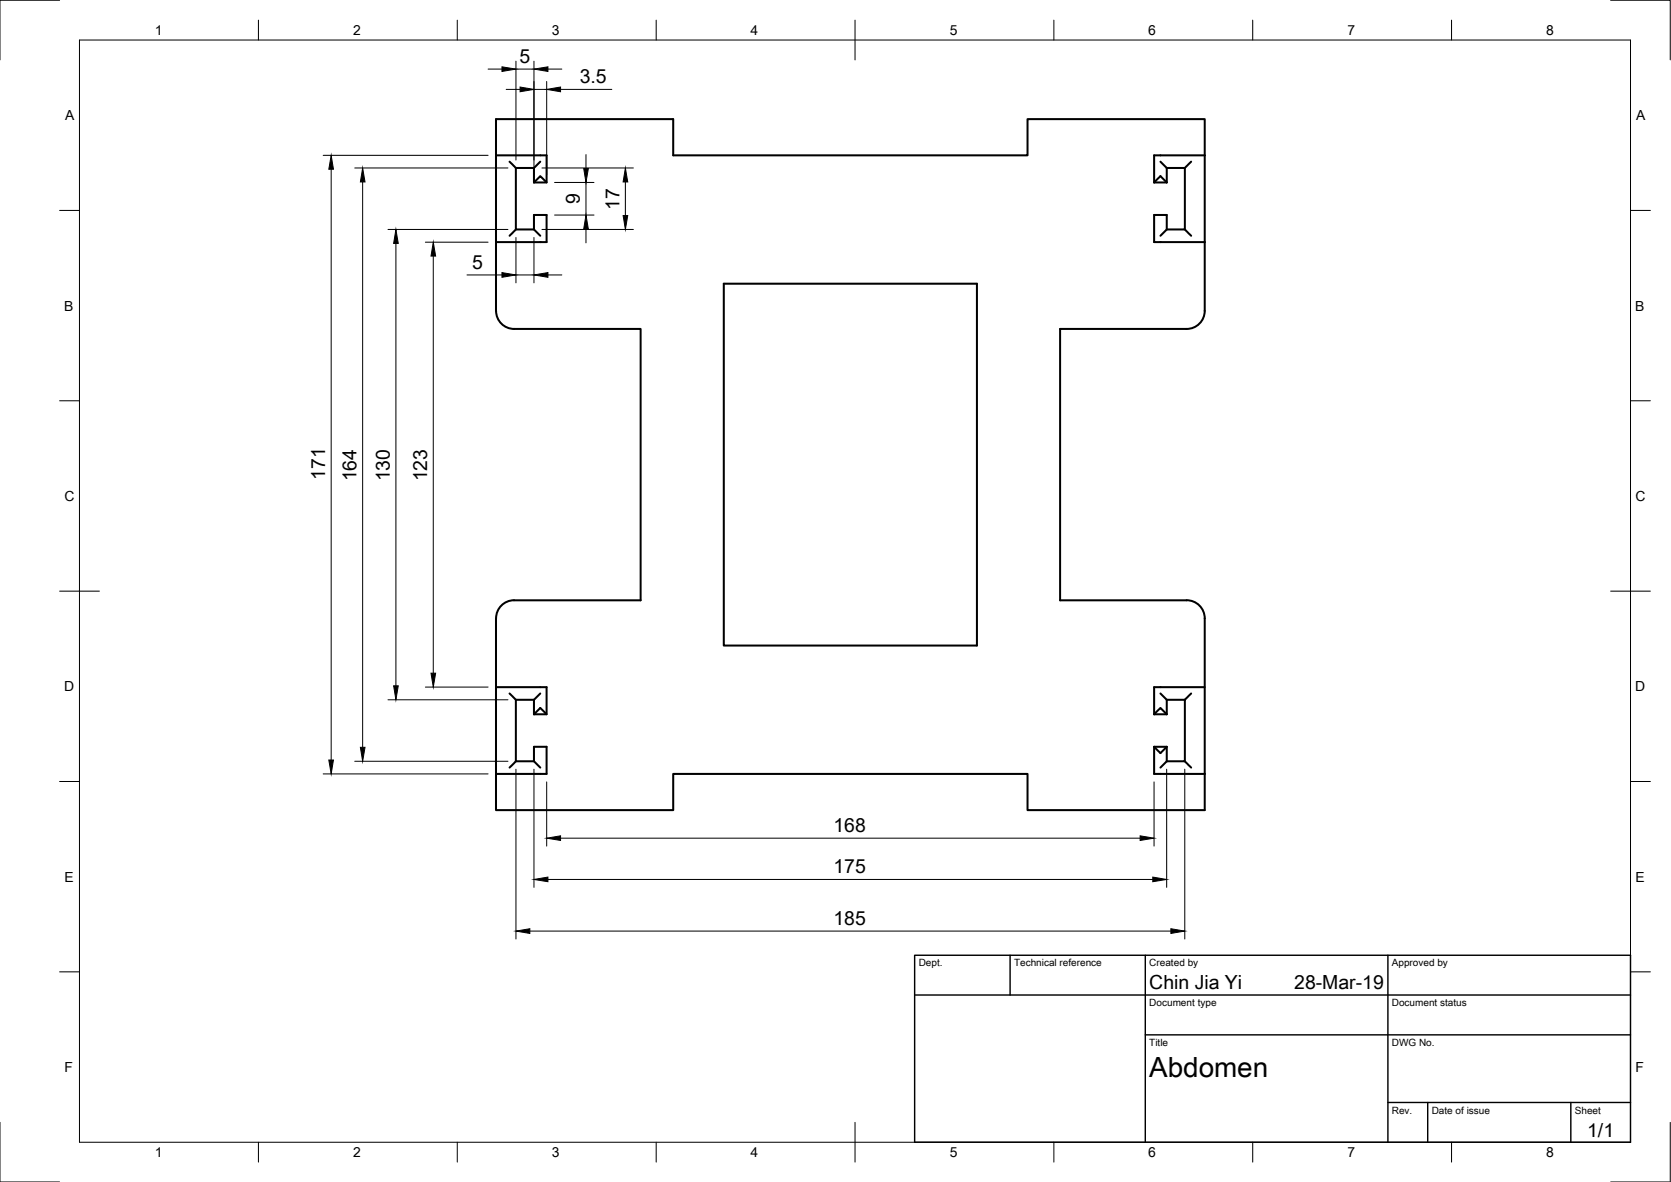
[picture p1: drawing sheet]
<svg xmlns="http://www.w3.org/2000/svg" width="420mm" height="297mm" viewBox="0 0 420 297" stroke-linecap="round" stroke-linejoin="round" font-family="sans-serif">
<!-- layer: Visible -->
<g fill="none" stroke="#000" stroke-width=".51">
<path d="M124.7 39h12.7v6.9h-3.1M302.9 39h-12.7v6.9M302.9 39v-9.1h-44.5v9.1h-89.1v-9.1h-44.6v48.2a4.5 4.5 0 0 0 4.6 4.6M302.9 39v39.1a4.5 4.5 0 0 1-4.5 4.6M128.1 40.6l1.6 1.6M129.7 57.7l-1.6 1.6M134.3 42.2h-4.6v15.5h4.6v-3.7h3.1v6.8h-12.7M134.3 57.7l1.5 1.6M134.3 45.9l1.5-1.6 1.6 1.6M134.3 42.2v3.7M135.8 40.6l-1.5 1.6M290.2 45.9l1.6-1.6 1.6 1.6"/>
<path d="M290.2 45.9h3.2M291.8 40.6l1.6 1.6M293.4 42.2h4.5v15.5h-4.5M293.4 57.7v-3.7h-3.2v6.8h12.7M293.4 57.7l-1.6 1.6M293.4 42.2v3.7M297.9 57.7l1.6 1.6M299.5 40.6l-1.6 1.6M182 71.3h63.6v90.9h-63.6zM129.3 82.7h31.8v68.2h-31.8M298.4 82.7h-31.8v68.2h31.8M129.3 150.8a4.5 4.5 0 0 0-4.6 4.6v39.1"/>
<path d="M298.4 150.8a4.5 4.5 0 0 1 4.5 4.6v39.1M124.7 172.7h12.7v6.8h-3.1M128.1 174.3l1.6 1.6M134.3 175.9h-4.6v15.4h4.6v-3.6h3.1v6.8h-12.7M134.3 179.5l1.5-1.6 1.6 1.6M134.3 175.9v3.6M135.8 174.3l-1.5 1.6M290.2 179.5l1.6-1.6 1.6 1.6M290.2 179.5h3.2M291.8 174.3l1.6 1.6M293.4 175.9v3.6M293.4 175.9h4.5"/>
<path d="M297.9 175.9v15.4h-4.5M299.5 174.3l-1.6 1.6M302.9 172.7h-12.7v6.8M124.7 194.5v9.1h44.6v-9.1h89.1v9.1h44.5v-9.1M129.7 191.3l-1.6 1.6M134.3 191.3l1.5 1.6M290.2 187.7v6.8h12.7M290.2 187.7l1.6 1.6 1.6-1.6M290.2 187.7h3.2M293.4 191.3l-1.6 1.6M293.4 187.7v3.6M297.9 191.3l1.6 1.6"/>
</g>
<!-- layer: Border -->
<g fill="none" stroke="#000" stroke-width=".25">
<path d="M15 .1h-15v15M20 10.1h390v276.9h-390zM65 5.1v5M115 5.1v5M165 5.1v5M215 5.1v10M265 5.1v5M315 5.1v5M365 5.1v5M405 .1h15v15M15 52.9h5M410 52.9h5"/>
<path d="M15 100.7h5M410 100.7h5M15 148.6h10M405 148.6h10M15 196.4h5M410 196.4h5M15 244.2h5M410 244.2h5M0 282.1v14.9h15M65 287v5M115 287v5M165 287v5"/>
<path d="M215 282.1v9.9M265 287v5M315 287v5M365 287v5M420 282.1v14.9h-15"/>
</g>
<!-- layer: TitleBlock -->
<path d="M230 240.1h180v46.9h-180zM230 250h180M254 240.1v9.9M288 240.1v46.9M349 240.1v46.9M288 260.1h122M349 277.1h61M359 277.1v9.9M395 277.1v9.9" fill="none" stroke="#000" stroke-width=".36"/>
<!-- layer: Dimensions -->
<g fill="none" stroke="#000" stroke-width=".25">
<path d="M122.7 17.4h3.5M129.7 15.4v24.8M129.7 17.4h4.6M134.3 15.4v28.5M137.8 17.4h3.5M81.3 39h41.4M127.3 22.5h3.5M134.3 22.5h3.2M137.5 20.5v23.4M140.9 22.5h12.9M147.3 38.8v3.6M83.3 42.5v148.5"/>
<path d="M89.2 42.2h38.5M91.2 45.7v142.1M97.6 57.7h30.1M129.7 59.7v11.4M134.3 59.7v11.4M136.3 57.7h23M136.3 42.2h23M139.4 45.9h10M139.4 54h10M147.3 45.9v8.1M147.3 57.5v3.5M157.2 45.7v8.5"/>
<path d="M99.5 61.2v111.1M107 60.9h15.7M108.9 64.4v104.8M117.4 69.1h8.8M129.7 69.1h4.6M137.8 69.1h3.5M97.6 175.9h30.1M107 172.7h15.7M81.3 194.5h41.4M89.2 191.3h38.5M129.7 193.3v42.7M134.3 193.3v29.7"/>
<path d="M137.5 196.5v16.1M290.2 196.5v16.1M293.3 193.3v29.7M297.9 193.3v42.7M140.9 210.6h145.8M133.2 234h161.2M137.8 221h152.1"/>
</g>
<g fill="#000" stroke="#000" stroke-width=".25">
<path d="M126.2 16.8l3.5 .6-3.5 .6zM134.3 17.4l3.5-.6v1.2zM130.8 21.9l3.5 .6-3.5 .6zM137.5 22.5l3.4-.6v1.2zM83.3 39l.5 3.5h-1.1zM91.2 42.2l.6 3.5h-1.2zM146.8 42.4h1.1l-.6 3.5zM147.3 54l.6 3.5h-1.1zM157.2 42.2l.6 3.5h-1.1zM156.7 54.2h1.1l-.6 3.5zM99.5 57.7l.6 3.5h-1.1zM108.9 60.9l.6 3.5h-1.1z"/>
<path d="M126.2 68.5l3.5 .6-3.5 .6zM134.3 69.1l3.5-.6v1.2zM99 172.3h1.1l-.6 3.6zM108.4 169.2h1.1l-.6 3.5zM82.7 191h1.1l-.5 3.5zM90.6 187.8h1.2l-.6 3.5zM137.5 210.6l3.4-.6v1.2zM286.7 210l3.5 .6-3.5 .6zM129.7 234l3.5-.6v1.2zM134.3 221l3.5-.6v1.2zM289.9 220.4l3.4 .6-3.4 .6zM294.4 233.4l3.5 .6-3.5 .6z"/>
</g>
<text font-size="7" x="289" y="270.6">Abdomen</text>
<g font-size="4.9">
<text x="130.6" y="15.8">5</text>
<text x="145.8" y="20.9">3.5</text>
<text x="145.8" y="51.3" transform="rotate(-90 145.8 51.3)">9</text>
<text x="155.7" y="52.8" transform="rotate(-90 155.7 52.8)">17</text>
<text x="118.7" y="67.5">5</text>
<text x="81.8" y="120.7" transform="rotate(-90 81.8 120.7)">171</text>
<text x="89.6" y="121" transform="rotate(-90 89.6 121)">164</text>
<text x="98" y="121" transform="rotate(-90 98 121)">130</text>
<text x="107.4" y="121" transform="rotate(-90 107.4 121)">123</text>
<text x="209.6" y="209.1">168</text>
<text x="209.6" y="219.4">175</text>
<text x="209.6" y="232.4">185</text>
<text x="289" y="248.5">Chin Jia Yi</text>
<text x="325.4" y="248.5">28-Mar-19</text>
<text x="399.1" y="285.7">1/1</text>
</g>
<g font-size="3.5">
<text x="39" y="8.8">1</text>
<text x="88.8" y="8.8">2</text>
<text x="138.8" y="8.8">3</text>
<text x="188.7" y="8.8">4</text>
<text x="238.8" y="8.8">5</text>
<text x="288.7" y="8.8">6</text>
<text x="338.8" y="8.8">7</text>
<text x="388.8" y="8.8">8</text>
<text x="16.4" y="30.2">A</text>
<text x="411.4" y="30.2">A</text>
<text x="16.2" y="78">B</text>
<text x="411.2" y="78">B</text>
<text x="16.2" y="125.9">C</text>
<text x="411.2" y="125.9">C</text>
<text x="16.2" y="173.7">D</text>
<text x="411.2" y="173.7">D</text>
<text x="16.2" y="221.6">E</text>
<text x="411.2" y="221.6">E</text>
<text x="16.2" y="269.4">F</text>
<text x="411.2" y="269.4">F</text>
<text x="39" y="290.8">1</text>
<text x="88.8" y="290.8">2</text>
<text x="138.8" y="290.8">3</text>
<text x="188.7" y="290.8">4</text>
<text x="238.8" y="290.8">5</text>
<text x="288.7" y="290.8">6</text>
<text x="338.8" y="290.8">7</text>
<text x="388.8" y="290.8">8</text>
</g>
<g font-size="2.5">
<text x="231" y="242.9">Dept.</text>
<text x="255" y="242.9">Technical reference</text>
<text x="289" y="242.9">Created by</text>
<text x="350" y="242.9">Approved by</text>
<text x="289" y="252.8">Document type</text>
<text x="350" y="252.8">Document status</text>
<text x="289" y="262.9">Title</text>
<text x="350" y="262.9">DWG No.</text>
<text x="350" y="279.9">Rev.</text>
<text x="360" y="279.9">Date of issue</text>
<text x="396" y="279.9">Sheet</text>
</g>
</svg>
